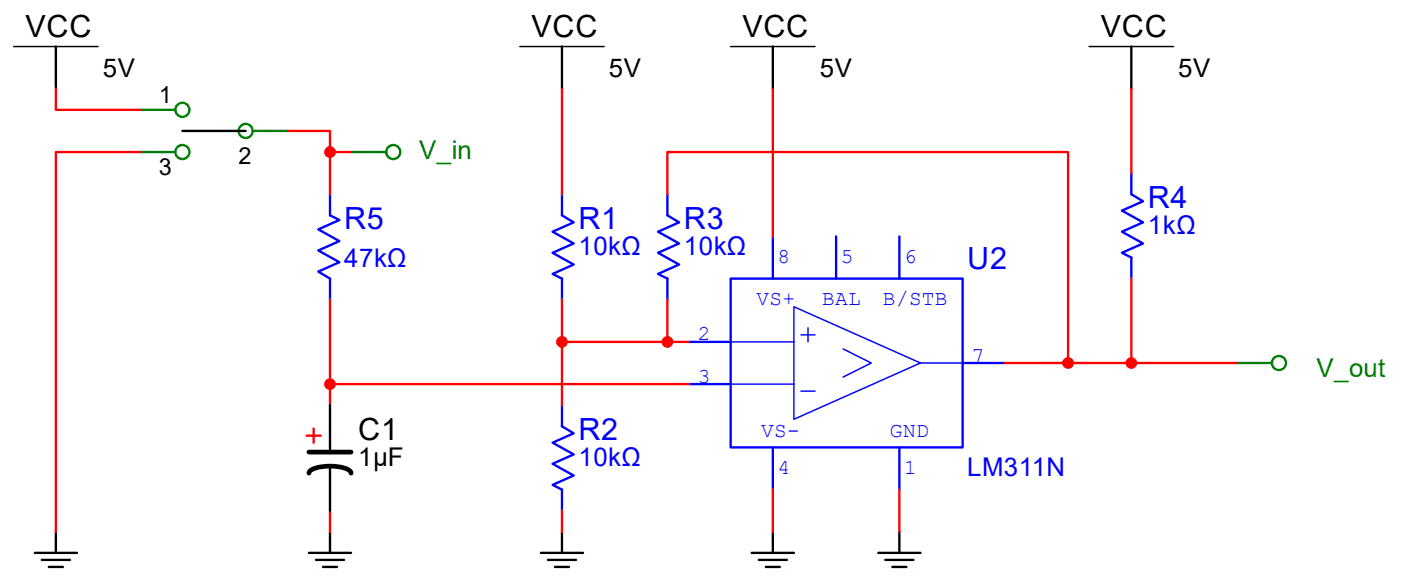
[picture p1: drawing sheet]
<svg xmlns="http://www.w3.org/2000/svg" width="127mm" height="53mm" viewBox="0 0 127 53" stroke-linecap="round" stroke-linejoin="round" font-family="sans-serif">
<path d="M66 34.7h5.7M66 30.9h5.7M71.7 27.7l11.5 5.1-11.5 5.1zM72.4 30.2h1.2M72.4 35.3h1.2M73 29.6v1.3M76.2 31.5l2.5 1.3-2.5 1.2M83.2 32.8h3.8" fill="none" stroke="#00f" stroke-width=".13"/>
<path d="M66 25.2h21v15.2h-21z" fill="none" stroke="#00f" stroke-width=".21"/>
<path d="M62.2 30.9h3.8" fill="none" stroke="#00f" stroke-width=".21"/>
<path d="M62.2 34.7h3.8" fill="none" stroke="#00f" stroke-width=".21"/>
<path d="M69.8 40.4v3.8" fill="none" stroke="#00f" stroke-width=".21"/>
<path d="M69.8 21.3v3.9" fill="none" stroke="#00f" stroke-width=".21"/>
<path d="M87 32.8h3.8" fill="none" stroke="#00f" stroke-width=".21"/>
<path d="M81.2 40.4v3.8" fill="none" stroke="#00f" stroke-width=".21"/>
<path d="M75.5 21.3v3.9" fill="none" stroke="#00f" stroke-width=".21"/>
<path d="M50.8 19.4l1 .7-1.9 .8 1.9 1.1-1.9 .8 1.9 1.1-1.9 .8 .9 .5M81.2 21.3v3.9" fill="none" stroke="#00f" stroke-width=".21"/>
<path d="M47 4.2h7.6M66 4.2h7.6M98.4 4.2h7.6" fill="none" stroke="#000" stroke-width=".13"/>
<g fill="none" stroke="#000" stroke-width=".21">
<path d="M50.8 4.2v3.8M69.8 4.2v3.8M102.2 4.2v3.8M27.9 49.9h3.8M28.5 50.6h2.6M29.2 51.2h1.2M29.8 48v1.9M48.9 49.9h3.8M49.5 50.6h2.5M50.1 51.2h1.3M50.8 48v1.9M67.9 49.9h3.8"/>
<path d="M68.5 50.6h2.6M69.2 51.2h1.3M69.8 48v1.9M79.3 49.9h3.9M80 50.6h2.5M80.6 51.2h1.3M81.2 48v1.9"/>
</g>
<path d="M50.8 25.2v1.9" fill="none" stroke="#00f" stroke-width=".21"/>
<path d="M50.8 17.5v1.9M50.8 38.5l1 .6-1.9 .9 1.9 1-1.9 .9 1.9 1-1.9 .9 .9 .4" fill="none" stroke="#00f" stroke-width=".21"/>
<path d="M50.8 44.2v1.9" fill="none" stroke="#00f" stroke-width=".21"/>
<path d="M102.2 17.5l1.1 .7-1.9 .8 1.9 1.1-1.9 .8 1.9 1.1-1.9 .8 .8 .5M50.8 36.6v1.9" fill="none" stroke="#00f" stroke-width=".21"/>
<path d="M102.2 23.3v1.9" fill="none" stroke="#00f" stroke-width=".21"/>
<path d="M102.2 15.6v1.9" fill="none" stroke="#00f" stroke-width=".21"/>
<g fill="none" stroke="#008000" stroke-width=".21">
<path d="M113.6 32.8h1.3"/>
<circle cx="115.5" cy="32.8" r=".64"/>
</g>
<path d="M111.7 32.8h1.9" fill="none" stroke="#008000" stroke-width=".21"/>
<g fill="#f00" stroke="#f00" stroke-width=".21">
<circle cx="96.5" cy="32.8" r=".42"/>
<circle cx="102.2" cy="32.8" r=".42"/>
<circle cx="29.8" cy="34.7" r=".42"/>
<circle cx="50.8" cy="30.9" r=".42"/>
<circle cx="60.3" cy="30.9" r=".42"/>
</g>
<path d="M29.8 19.4l.9 .5-1.9 .8 1.9 1.1-1.9 .8 1.9 1.1-1.9 .8 1 .7" fill="none" stroke="#00f" stroke-width=".21"/>
<path d="M29.8 17.5v1.9" fill="none" stroke="#00f" stroke-width=".21"/>
<path d="M60.3 19.4l1 .7-1.9 .8 1.9 1.1-1.9 .8 1.9 1.1-1.9 .8 .9 .5M29.8 25.2v1.9" fill="none" stroke="#00f" stroke-width=".21"/>
<path d="M60.3 25.2v1.9" fill="none" stroke="#00f" stroke-width=".21"/>
<path d="M60.3 17.5v1.9" fill="none" stroke="#00f" stroke-width=".21"/>
<g fill="none" stroke="#f00" stroke-width=".21">
<path d="M50.8 8v9.5M60.3 17.5v-3.8h36.2v19.1M69.8 8v13.3M102.2 8v7.6M27.7 39.3h1.3M28.3 38.7v1.3M29.8 27.1v9.5M29.8 34.7h32.4M50.8 27.1v9.5M50.8 30.9h11.4M60.3 27.1v3.8M90.8 32.8h20.9"/>
<path d="M102.2 25.2v7.6M29.8 46.1v1.9M50.8 46.1v1.9M69.8 44.2v3.8M81.2 44.2v3.8"/>
</g>
<path d="M1.2 4.2h7.7" fill="none" stroke="#000" stroke-width=".13"/>
<path d="M5 4.2v3.8M29.8 36.6v4.2M3.1 49.9h3.9M3.8 50.6h2.5M4.4 51.2h1.3M5 48v1.9M29.8 42.1v4" fill="none" stroke="#000" stroke-width=".21"/>
<path d="M27.9 42.7a1.35 1.35 0 0 1 1.3-.6 3.9 3.9 0 0 1 2.4 .4l.1 .2M27.9 40.8h3.8" fill="none" stroke="#000" stroke-width=".42"/>
<g fill="none" stroke="#008000" stroke-width=".21">
<path d="M22.8 11.8h1.3"/>
<circle cx="22.2" cy="11.8" r=".64"/>
</g>
<g fill="none" stroke="#008000" stroke-width=".21">
<path d="M14.6 9.9h1.2M24.1 11.8h1.9"/>
<circle cx="16.5" cy="9.9" r=".64"/>
</g>
<g fill="none" stroke="#008000" stroke-width=".21">
<path d="M12.7 9.9h1.9M14.6 13.7h1.2"/>
<circle cx="16.5" cy="13.7" r=".64"/>
</g>
<g fill="none" stroke="#008000" stroke-width=".21">
<path d="M12.7 13.7h1.9M33.6 13.7h1.3"/>
<circle cx="35.5" cy="13.7" r=".64"/>
</g>
<path d="M16.5 11.8h5.7" fill="none" stroke="#000" stroke-width=".21"/>
<path d="M31.7 13.7h1.9" fill="none" stroke="#008000" stroke-width=".21"/>
<path d="M5 8v1.9h7.7M12.7 13.7h-7.7v34.3M26 11.8h3.8v1.9M29.8 13.7v3.8M29.8 13.7h1.9" fill="none" stroke="#f00" stroke-width=".21"/>
<circle cx="29.8" cy="13.7" r=".42" fill="#f00" stroke="#f00" stroke-width=".21"/>
<g font-size="2.8">
<text x="2.3" y="3.3">VCC</text>
<text x="48" y="3.3">VCC</text>
<text x="67.1" y="3.3">VCC</text>
<text x="99.4" y="3.3">VCC</text>
<text x="32.4" y="39.7">C1</text>
</g>
<g font-size="2.8" fill="#00f">
<text x="31.1" y="20.7">R5</text>
<text x="52.2" y="20.7">R1</text>
<text x="61.8" y="20.7">R3</text>
<text x="103.7" y="18.8">R4</text>
<text x="87.4" y="24.3">U2</text>
<text x="52.2" y="39.7">R2</text>
</g>
<g font-size="2.3">
<text x="9.3" y="7">5V</text>
<text x="55" y="7">5V</text>
<text x="74" y="7">5V</text>
<text x="106.4" y="7">5V</text>
<text x="32.4" y="42.1">1µF</text>
</g>
<g font-size="2.3" fill="#008000">
<text x="37.9" y="14.4">V_in</text>
<text x="118.9" y="34">V_out</text>
</g>
<g font-size="2.3" fill="#00f">
<text x="52.2" y="23">10kΩ</text>
<text x="61.8" y="23">10kΩ</text>
<text x="103.7" y="21.1">1kΩ</text>
<text x="31.1" y="24.1">47kΩ</text>
<text x="52.2" y="42.1">10kΩ</text>
<text x="87.4" y="42.9">LM311N</text>
</g>
<g font-size="2.1">
<text x="14.4" y="9.3">1</text>
<text x="14.4" y="15.8">3</text>
<text x="21.6" y="14.8">2</text>
</g>
<g font-size="1.9" fill="#00f">
<text x="70.2" y="23.8">8</text>
<text x="76" y="23.8">5</text>
<text x="81.7" y="23.8">6</text>
<text x="68.3" y="27.6">VS+</text>
<text x="74.3" y="27.6">BAL</text>
<text x="79.8" y="27.6">B/STB</text>
<text x="63" y="30.7">2</text>
<text x="63" y="34.6">3</text>
<text x="87.8" y="32.7">7</text>
<text x="68.8" y="39.4">VS-</text>
<text x="80.4" y="39.4">GND</text>
<text x="70.2" y="42.8">4</text>
<text x="81.7" y="42.8">1</text>
</g>
</svg>
